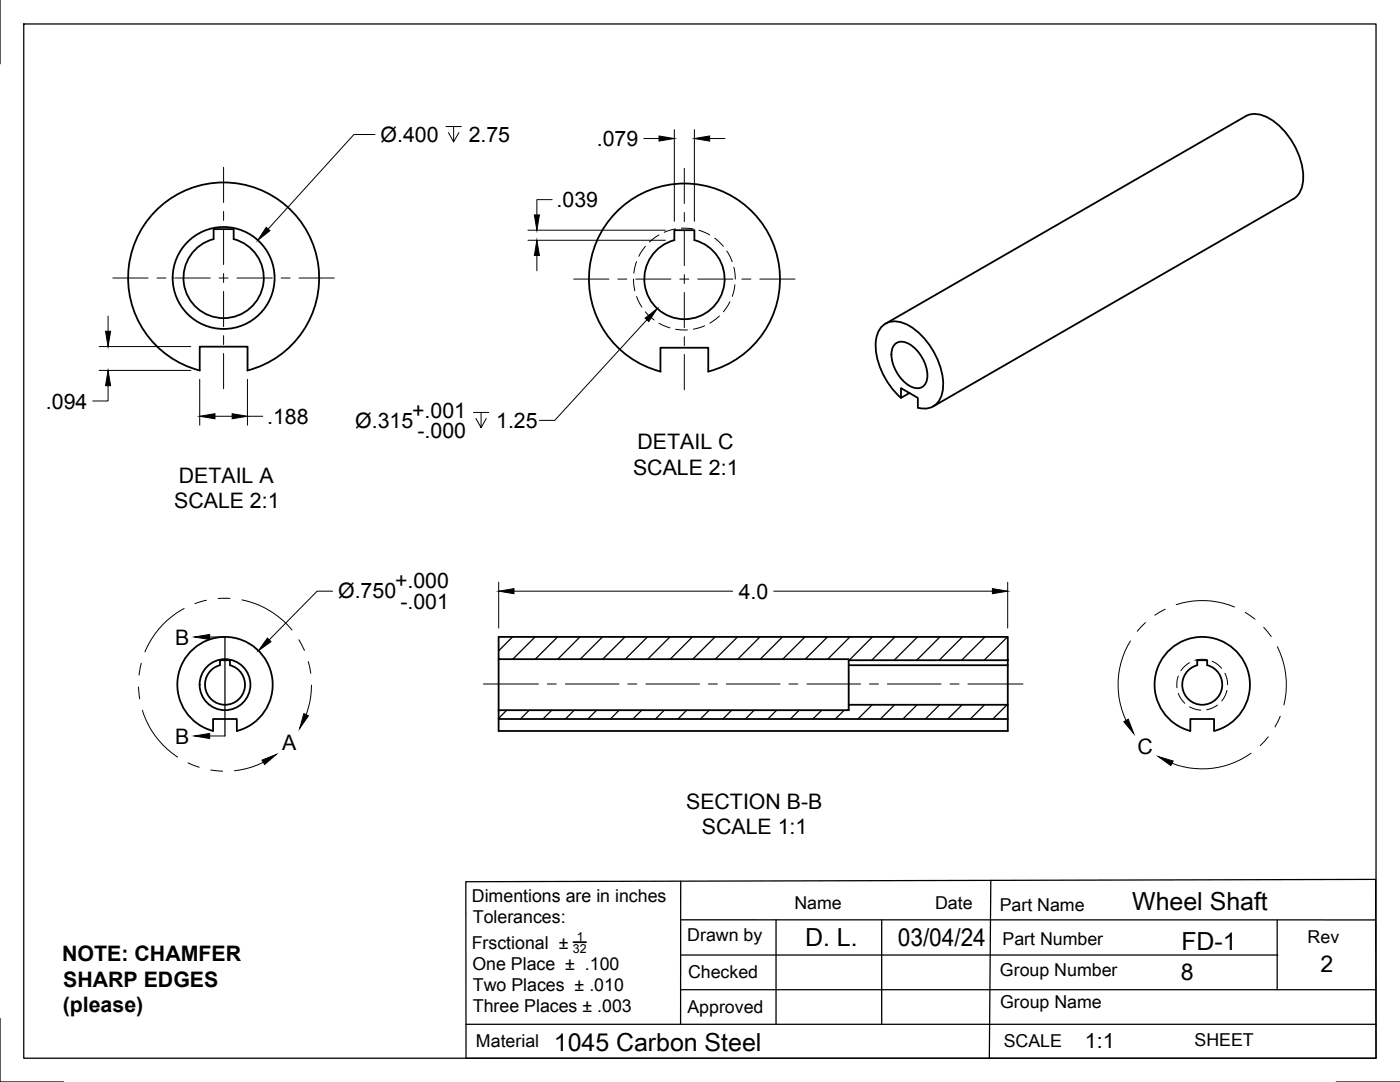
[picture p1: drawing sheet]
<svg xmlns="http://www.w3.org/2000/svg" width="279mm" height="216mm" viewBox="0 0 279 216" stroke-linecap="round" stroke-linejoin="round" font-family="sans-serif">
<!-- layer: Visible -->
<g fill="none" stroke="#000" stroke-width=".36">
<path d="M248.6 23.2l-71.9 41.4M248.6 23.2a5.1 5.1 0 0 1 5.2 .7 14.8 14.8 0 0 1 6.3 12 4.7 4.7 0 0 1-2 3.8l-71.9 41.4M31.4 41.7a19.1 19.1 0 0 1 29.9 4.5 19.1 19.1 0 0 1-11.9 27.7v-4.7h-9.5v4.7a19.1 19.1 0 0 1-8.5-32.2zM42.6 47.7v-2h4v2M46.6 47.7a8 8 0 0 1 4.6 12.3 8 8 0 0 1-13.1 0 8 8 0 0 1 4.5-12.3M123.4 41.9a19.1 19.1 0 0 1 29.9 4.5 19.1 19.1 0 0 1-11.9 27.7v-4.7h-9.6v4.7a19.1 19.1 0 0 1-8.4-32.2zM134.6 47.9v-2h4v2M134.6 47.9a8 8 0 0 0-4.6 12.4 8 8 0 0 0 13.2 0 8 8 0 0 0-4.6-12.4M178.5 68.8a2.58 2.58 0 0 1 3.6 .3 7.8 7.8 0 0 1 2.9 6.6 1.97 1.97 0 0 1-2.8 1.6 7.5 7.5 0 0 1-4.2-7.3zM181.5 78.4l-1.7 1v-2l3.4 2v1.9a3.7 3.7 0 0 0 4.9-3.3 14.2 14.2 0 0 0-7.6-13.5 3.8 3.8 0 0 0-5.7 3.5 14.5 14.5 0 0 0 5 11.4M43.9 131.7h2v1a4 4 0 0 1 2.3 6.2 4 4 0 0 1-6.6 0 4 4 0 0 1 2.3-6.2zM99.5 127.1h101.6v4.6h-31.7v-.2h-69.9z"/>
<path d="M99.5 131.5v10.2M169.4 131.7v8.9M169.4 132.7h31.7v7.9M201.1 131.7v1M238.9 131.7h2v1a4 4 0 0 1 2.3 6.2 4 4 0 0 1-6.5 0 4 4 0 0 1 2.2-6.2zM47.3 145.9a9.5 9.5 0 0 0 5.4-14.7 9.5 9.5 0 0 0-15.6 0 9.5 9.5 0 0 0 5.4 14.7v-2.4h4.8v2.4M99.5 141.7h69.9v-1.1h31.7v2.9h-101.6zM99.5 143.5v2.4h101.6v-2.4M242.3 145.9a9.5 9.5 0 0 0 5.5-14.7 9.5 9.5 0 0 0-15.7 0 9.5 9.5 0 0 0 5.5 14.7v-2.4h4.7v2.4"/>
<circle cx="44.6" cy="55.5" r="10.2"/>
<circle cx="44.9" cy="136.6" r="5.1"/>
</g>
<!-- layer: Hidden -->
<g fill="none" stroke="#000" stroke-width=".2">
<path d="M126.4 55.7l.3 2.3M127 52.2l-.5 2.3M127 59.2l1.1 2.1M128.8 49.2l-1.3 1.9M131.5 46.9l-1.9 1.4M134.8 45.7l-2.3 .7M136 45.5l2.3 .2M139.5 46l2.1 .9M142.6 47.5l1.8 1.6M145.1 50.1l1 2.1M146.5 53.3l.2 2.4M146.7 56.8l-.6 2.3"/>
<path d="M128.8 62.2l1.7 1.6M131.5 64.5l2.2 .9M134.8 65.7l2.4 .1M140.6 65l-2.2 .7M143.6 63.1l-1.9 1.4M145.7 60.2l-1.3 2M235.2 134.9l-.3 .8v1.5M235.2 138.4l.5 1 .8 .9M237.4 132.2l-.9 .7-.8 .9M240.8 131.6h-1.4l-.9 .2M241.9 132l1.2 .7 .7 .7M244.5 134.3l.3 1 .2 1.3"/>
<path d="M244.9 137.8l-.6 1.3-.5 .8M237.4 141l1.4 .6 .8 .1M243 140.7l-1 .6-1.2 .3"/>
</g>
<!-- layer: Titleblock -->
<path d="M93 175.9l181.5-.4 .1 35.7h-181.6zM135.8 175.8v28.6M197.7 175.7l-.3 35.5M135.8 190.6h119.2M135.8 197.5h138.6M135.8 183.5l138.6 .1M154.9 183.6v20.8M176 183.6v20.8M254.9 183.6v13.9M93 204.4h181.6" fill="none" stroke="#000" stroke-width=".25"/>
<path d="M114.4 188h2.6" fill="none" stroke="#000" stroke-width=".36"/>
<!-- layer: Border -->
<path d="M0 0v12.7M4.7 4.8h269.9v206.4h-269.9zM0 203.2v12.7h12.7M266.7 215.9h12.7" fill="none" stroke="#000" stroke-width=".25"/>
<!-- layer: FD_Dimensions -->
<g fill="none" stroke="#000" stroke-width=".2">
<path d="M74.8 26.8h-4.2l-17.1 18.9M89 25.3h3.1M90.5 25.3v3l-1-1.8M91.6 26.5l-1.1 1.8M110.2 39.8h-3.1v3.1M128.5 27.6h3M134.6 25.9v18.3M138.6 25.9v18.3M141.6 27.6h3.1M105.4 47.9h27.4M105.4 45.9h27.4M107.1 51v3"/>
<path d="M19.8 69.2h18.3M19.8 73.9h18.3M21.6 77v3h-3.1M21.6 63.1v3M39.9 75.7v9.1M49.4 75.7v9.1M129.1 63.8l-18.4 20.1h-3M42.9 83.1h3.4M49.4 83.1h3M94.5 82.3h3M96 82.3v3l-1-1.8M97 83.5l-1 1.8"/>
<path d="M66.4 118h-3.1l-9.6 9.7M99.5 116.2v9.1M102.6 118h43.6M154.4 118h43.7M201.1 116.2v9.1"/>
</g>
<g fill="#000" stroke="#000" stroke-width=".2">
<path d="M131.5 27.1l3.1 .5-3.1 .6zM138.6 27.6l3-.5v1.1zM53.1 45.4l.8 .6-2.4 1.9zM107.1 47.9l.6 3.1h-1.1zM106.6 42.9h1.1l-.6 3zM21.1 66.1h1l-.5 3.1zM21.6 73.9l.5 3.1h-1zM128.7 63.5l2.5-1.9-1.7 2.6zM39.9 83.1l3-.5v1zM46.3 82.6l3.1 .5-3.1 .5zM99.5 118l3.1-.5v1zM198.1 117.5l3 .5-3 .5z"/>
<path d="M53.4 127.3l.7 .7-2.5 1.8z"/>
</g>
<!-- layer: Detail Boundary -->
<g fill="none" stroke="#000" stroke-width=".2">
<path d="M41.2 119.8l-2.3 .7M45.9 119.4h-2.4M48.3 119.7a17.4 17.4 0 0 1 10 6M27.6 137.1l.3 2.3M28.2 132.4l-.5 2.3M36.7 121.4a17 17 0 0 0-7.8 8.7M59.6 127.7l1.1 2.1M61.5 132l.5 2.3M62.2 136.7a17 17 0 0 1-1.1 5.9M225.6 127.9a16.8 16.8 0 0 0-.9 15.9M228.6 124.2l-1.6 1.8M232.5 121.6l-2 1.1"/>
<path d="M234.7 120.7a17 17 0 0 1 11.7 .4M248.5 122.2l2 1.3M252.2 125.2l1.5 1.8M254.9 129.1a17.1 17.1 0 0 1 1.3 11.6M28.4 141.8a16.9 16.9 0 0 0 7.1 9.3M37.5 152.2l2.3 .9M42.1 153.6l2.3 .3M52.5 152.1a17.1 17.1 0 0 1-5.7 1.7M249.7 150.3a16.8 16.8 0 0 1-15.8 2M253.1 147l-1.6 1.8M255.5 142.9l-1 2.2"/>
</g>
<path d="M52.3 151.7l2.8-1.2-2.3 2zM60.6 142.4l1 .4-1.8 2.6zM224.3 144l.9-.5 1.1 2.9zM231.2 151l2.9 .8-.4 1z" fill="#000" stroke="#000" stroke-width=".2"/>
<!-- layer: Section Lines -->
<path d="M44.9 127.1v19.8" fill="none" stroke="#000" stroke-width=".25"/>
<path d="M41.8 127.1h3.1M41.8 146.9h3.1" fill="none" stroke="#000" stroke-width=".2"/>
<path d="M38.8 127.1l3-.5v1zM38.8 146.9l3-.6v1.1z" fill="#000" stroke="#000" stroke-width=".2"/>
<!-- layer: Smart Centers -->
<g fill="none" stroke="#000" stroke-width=".2">
<path d="M44.6 33.4v7M136.6 33.6v7M22.5 55.5h7M31.3 55.5h1.8M34.9 55.5h7.1M43.7 55.5h1.8M44.6 42.2v1.8M44.6 45.8v7M44.6 54.6v1.8M44.6 58.1v7.1M47.3 55.5h7M56.1 55.5h1.8"/>
<path d="M59.7 55.5h7M114.5 55.7h7M123.3 55.7h1.8M126.9 55.7h7M135.7 55.7h1.8M136.6 42.4v1.8M136.6 46v7M136.6 54.8v1.8M136.6 58.4v7M139.3 55.7h7M148.1 55.7h1.8M151.6 55.7h7.1"/>
<path d="M44.6 67v1.7M44.6 70.5v7.1M136.6 67.2v1.8M136.6 70.7v7.1M96.5 136.5h11M109.2 136.5h1.8M112.8 136.5h10.7M125.3 136.5h1.8M128.9 136.5h10.7M141.4 136.5h1.8M144.9 136.5h10.8M157.5 136.5h1.7"/>
<path d="M161 136.5h10.7M173.5 136.5h1.8M177.1 136.5h10.7M189.6 136.5h1.8M193.2 136.5h11"/>
</g>
<!-- layer: Hatching -->
<g fill="none" stroke="#000" stroke-width=".25">
<path d="M102.3 127.1l-2.8 2.8M106.8 127.1l-4.5 4.5M111.3 127.1l-4.5 4.5M115.7 127.1l-4.4 4.5M120.2 127.1l-4.4 4.5M124.7 127.1l-4.4 4.5M129.2 127.1l-4.4 4.5M133.7 127.1l-4.5 4.5M138.2 127.1l-4.5 4.5M142.7 127.1l-4.5 4.5M147.2 127.1l-4.5 4.5M151.7 127.1l-4.5 4.5"/>
<path d="M156.1 127.1l-4.4 4.5M160.6 127.1l-4.4 4.5M165.1 127.1l-4.4 4.5M169.6 127.1l-4.4 4.5M174.1 127.1l-4.6 4.7M178.6 127.1l-4.7 4.7M183.1 127.1l-4.7 4.7M187.6 127.1l-4.7 4.7M192.1 127.1l-4.7 4.7M196.6 127.1l-4.7 4.7M201 127.1l-4.6 4.7M201.1 131.5l-.2 .3"/>
<path d="M101.1 141.7l-1.6 1.6M105.6 141.7l-1.7 1.8M110.1 141.7l-1.7 1.8M114.6 141.7l-1.8 1.8M119.1 141.7l-1.8 1.8M123.6 141.7l-1.8 1.8M128.1 141.7l-1.8 1.8M132.6 141.7l-1.8 1.8M137.1 141.7l-1.8 1.8M141.5 141.7l-1.7 1.8M146 141.7l-1.7 1.8M150.5 141.7l-1.7 1.8"/>
<path d="M155 141.7l-1.8 1.8M159.5 141.7l-1.8 1.8M164 141.7l-1.8 1.8M168.5 141.7l-1.8 1.8M169.6 140.6l-.2 .2M174.1 140.6l-2.9 2.9M178.5 140.6l-2.8 2.9M183 140.6l-2.8 2.9M187.5 140.6l-2.8 2.9M192 140.6l-2.8 2.9M196.5 140.6l-2.8 2.9M201 140.6l-2.9 2.9"/>
</g>
<g font-size="5">
<text x="226" y="181.6">Wheel Shaft</text>
<text x="160.7" y="188.8">D. L.</text>
<text x="179.2" y="188.8">03/04/24</text>
<text x="235.8" y="189.5">FD-1</text>
<text x="110.5" y="209.7">1045 Carbon Steel</text>
</g>
<g font-size="4.6">
<text x="235.6" y="195.6">8</text>
<text x="263.5" y="194">2</text>
</g>
<g font-size="4.3">
<text x="75.9" y="28.3">Ø.400</text>
<text x="93.5" y="28.3">2.75</text>
<text x="119.1" y="29.1">.079</text>
<text x="111.1" y="41.3">.039</text>
<text x="9.2" y="81.5">.094</text>
<text x="82.3" y="83.3">+.001</text>
<text x="53.3" y="84.6">.188</text>
<text x="70.9" y="85.3">Ø.315</text>
<text x="83.3" y="87.4">-.000</text>
<text x="99" y="85.3">1.25</text>
<text x="127.2" y="89.6">DETAIL C</text>
<text x="126.3" y="94.7">SCALE 2:1</text>
<text x="34.8" y="101.5">SCALE 2:1</text>
<text x="35.7" y="96.3">DETAIL A</text>
<text x="67.5" y="119.4">Ø.750</text>
<text x="78.8" y="117.4">+.000</text>
<text x="147.4" y="119.5">4.0</text>
<text x="79.9" y="121.5">-.001</text>
<text x="34.9" y="128.6">B</text>
<text x="34.9" y="148.4">B</text>
<text x="56.3" y="149.7">A</text>
<text x="227" y="150.5">C</text>
<text x="136.9" y="161.4">SECTION B-B</text>
<text x="140.1" y="166.5">SCALE 1:1</text>
<text x="12.4" y="191.7">NOTE: CHAMFER</text>
<text x="12.6" y="196.9">SHARP EDGES</text>
<text x="12.5" y="202">(please)</text>
<text x="216.5" y="209.2">1:1</text>
</g>
<g font-size="3.5">
<text x="94.2" y="180">Dimentions are in inches</text>
<text x="94.4" y="184.2">Tolerances:</text>
<text x="158.5" y="181.4">Name</text>
<text x="186.6" y="181.3">Date</text>
<text x="199.5" y="181.8">Part Name</text>
<text x="94.1" y="189.3">Frsctional ±</text>
<text x="137.2" y="187.7">Drawn by</text>
<text x="200.1" y="188.6">Part Number</text>
<text x="261" y="188.1">Rev</text>
<text x="94.3" y="193.5">One Place ± .100</text>
<text x="94.4" y="197.8">Two Places ± .010</text>
<text x="137.3" y="195.1">Checked</text>
<text x="199.6" y="194.7">Group Number</text>
<text x="94.4" y="202">Three Places ± .003</text>
<text x="137.2" y="202">Approved</text>
<text x="199.6" y="201.1">Group Name</text>
<text x="95" y="208.9">Material</text>
<text x="200.3" y="208.9">SCALE</text>
<text x="238.4" y="208.7">SHEET</text>
</g>
<g font-size="2.5">
<text x="114.3" y="190.1">32</text>
<text x="115.1" y="187.7">1</text>
</g>
</svg>
